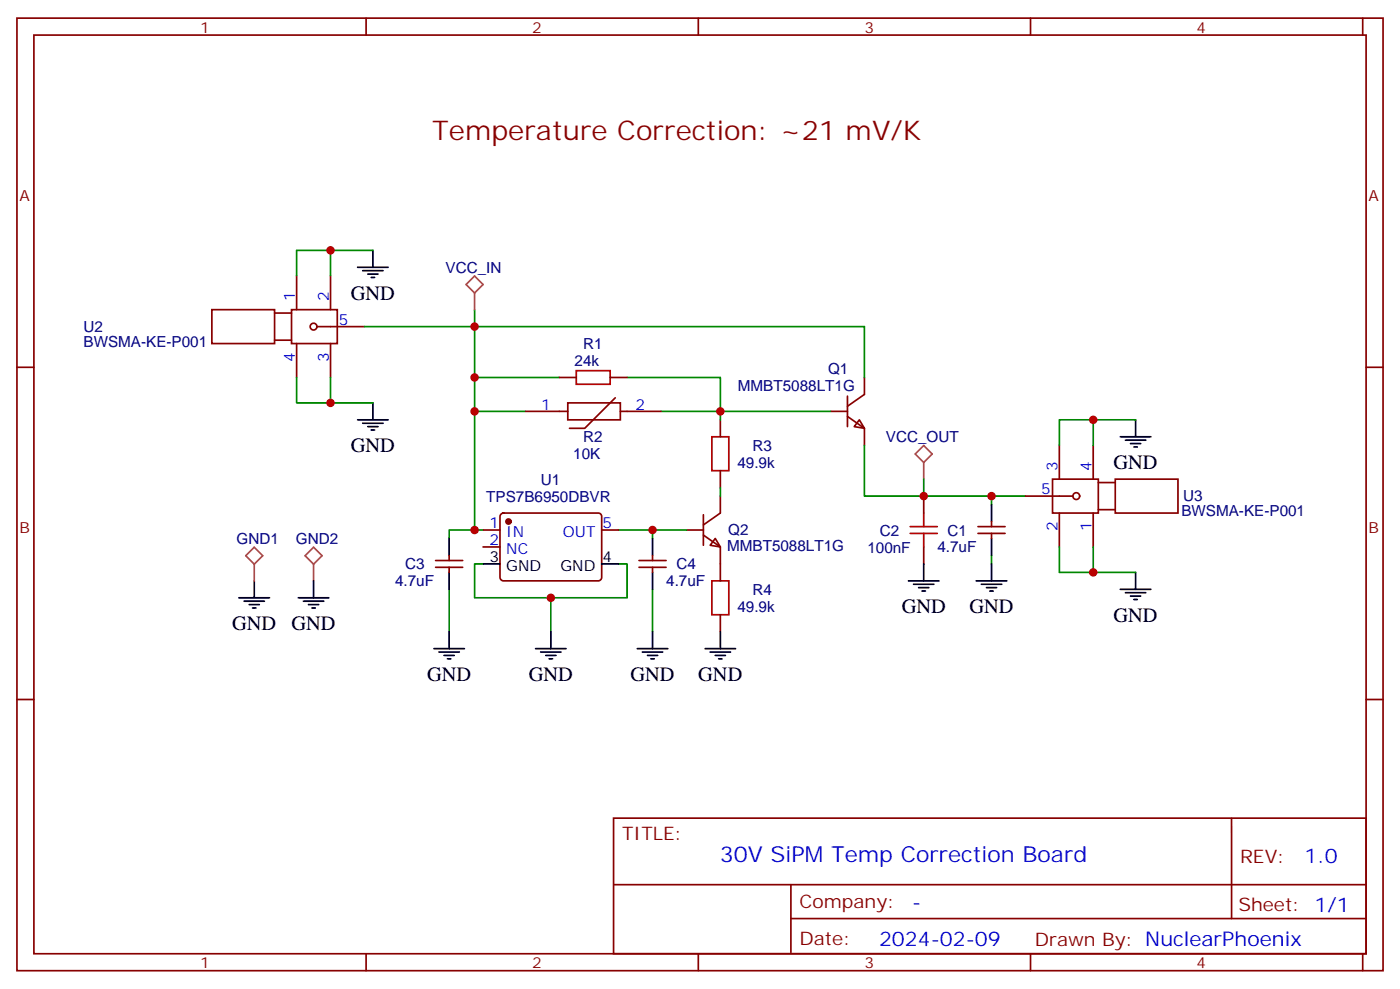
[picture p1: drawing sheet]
<svg xmlns="http://www.w3.org/2000/svg" width="291mm" height="206mm" viewBox="0 0 291 206" stroke-linecap="round" stroke-linejoin="round" font-family="sans-serif">
<g fill="none" stroke="#870000" stroke-width=".35">
<path d="M3.5 3.8h284.4v198.2h-284.4zM7.1 7.3h277.2v191.2h-277.2zM76.2 3.8v3.5M145.3 3.8v3.5M214.5 3.8v3.5M283.6 3.8v3.5M61.7 57.4v7.1M68.8 57.4v7.1M3.5 76.4h3.6M44.1 64.5h13v7h-13zM57.1 65.2h3.6M57.1 70.8h3.6"/>
<path d="M60.7 64.5h9.5v7h-9.5zM61.7 71.5v7.1M66 68h9.8M68.8 71.5v7.1M179.9 78.6v3.5l-3.5 2.5M284.3 76.4h3.6M109.4 85.6h8.8M118.2 83.9h10.9v3.5h-10.9zM128.1 82.8l-6.4 6.3h-3.2M129.1 85.6h8.5M149.9 87.4v3.5M149.9 98v3.5"/>
<path d="M172.9 85.6h3.5M176.4 86.7l3.5 2.4v3.6M176.4 82.4v6.4M178.9 87.4l1 1.7-2.1-.3zM219.1 99.7h9.5v7.1h-9.5zM220.5 92.7v7M227.5 92.7v7M232.1 99.7h13.1v7.1h-13.1zM100.5 110.3h3.6M100.5 113.8h3.6M104.3 107l.5-.2h19.7a.71 .71 0 0 1 .7 .7v12.7a.76 .76 0 0 1-.7 .7h-19.7a.76 .76 0 0 1-.7-.7v-12.7zM125.2 110.3h3.6"/>
<path d="M142.9 110.3h3.5M146.4 111.4l3.5 2.4v7.1M146.4 107.1v6.4M148.9 112.1l1 1.7-2.1-.3zM149.9 103.3v3.5l-3.5 2.5M192.3 103.3v3.5M192.3 113.8v3.6M213.4 103.3h9.9M220.5 106.8v7M227.5 106.8v7M228.6 106.1h3.5M228.6 100.4h3.5"/>
<path d="M149.9 128v3.5M3.5 145.6h3.6M284.3 145.6h3.6M127.7 170.3h156.6v28.2h-156.6zM256.3 170.3v20.9M76.2 198.5v3.5M127.7 184.1h156.5M145.3 198.5v3.5M164.6 191.2h119.6M164.6 184.1v14.1M214.5 198.5v3.5M283.6 198.5v3.5"/>
<circle cx="65.3" cy="68" r=".71"/>
<circle cx="224" cy="103.3" r=".71"/>
</g>
<path d="M148.2 90.9h3.5v7.1h-3.5zM189.4 111h5.7M189.4 109.6h5.7M192.3 106.8v2.8M192.3 111v2.8M148.2 120.9h3.5v7.1h-3.5z" fill="none" stroke="#a10000" stroke-width=".35"/>
<g fill="none" stroke="#008700" stroke-width=".35">
<path d="M68.8 52.1h-7.1v5.3M77.6 52.1h-8.8v5.3M61.7 78.6v5.3h15.9M68.8 78.6v5.3M75.8 68h104.1v10.6M98.8 64.5v45.8h1.7M98.8 78.6h17.6M130.5 78.6h19.4v7h-12.3M98.8 85.6h10.6M172.9 85.6h-23v1.8M179.9 92.7v10.6h33.5M192.3 99.7v3.6"/>
<path d="M227.5 87.4h-7v5.3M236.4 87.4h-8.9v5.3M98.8 110.3h-5.3v1.8M100.5 117.4h-1.7v7h15.9v7.1M128.8 117.4h1.7v7h-15.8M128.8 110.3h14.1M135.8 110.3v1.8M149.9 101.5v1.8M206.4 103.3v1.7M206.4 115.6v1.8M220.5 113.8v5.3h15.9M227.5 113.8v5.3"/>
<path d="M93.5 122.7v8.8M135.8 122.7v8.8"/>
</g>
<g fill="none" stroke="#000" stroke-width=".35">
<path d="M74.4 55.6h6.4M75.5 56.3h4.2M76.6 57h2.1M77.3 57.7h.7M77.6 52.1v3.5M74.4 87.4h6.4M75.5 88.1h4.2M76.6 88.8h2.1M77.3 89.5h.7M77.6 83.9v3.5M233.2 90.9h6.3M234.2 91.6h4.3"/>
<path d="M235.3 92.3h2.1M236 93h.7M236.4 87.4v3.5M100.5 117.4h3.6M125.2 117.4h3.6M192.3 117.4v3.5M206.4 117.4v3.5M236.4 119.1v3.6M49.7 124.4h6.4M50.8 125.1h4.2M51.9 125.8h2.1M52.6 126.5h.7"/>
<path d="M52.9 120.9v3.5M62.1 124.4h6.3M63.1 125.1h4.3M64.2 125.8h2.1M64.9 126.5h.7M65.3 120.9v3.5M90.3 135h6.4M91.4 135.7h4.2M92.4 136.4h2.1M93.1 137.1h.7M93.5 131.5v3.5M111.5 135h6.3"/>
<path d="M112.5 135.7h4.3M113.6 136.4h2.1M114.3 137.1h.7M114.7 131.5v3.5M132.6 135h6.4M133.7 135.7h4.2M134.8 136.4h2.1M135.5 137.1h.7M135.8 131.5v3.5M146.8 135h6.3M147.8 135.7h4.2M148.9 136.4h2.1"/>
<path d="M149.6 137.1h.7M149.9 131.5v3.5M189.1 120.9h6.3M190.1 121.6h4.3M191.2 122.3h2.1M191.9 123h.7M203.2 120.9h6.3M204.3 121.6h4.2M205.3 122.3h2.1M206 123h.7M233.2 122.7h6.3M234.2 123.4h4.3"/>
<path d="M235.3 124.1h2.1M236 124.8h.7"/>
</g>
<circle cx="105.8" cy="108.5" r=".53" fill="#870000" stroke="#870000" stroke-width=".35"/>
<path d="M97 59.2l1.8-1.7 1.7 1.7-1.7 1.8zM98.8 61v3.5M190.5 94.5l1.8-1.8 1.7 1.8-1.7 1.8zM192.3 96.3v3.4M52.9 117.4v3.5M52.9 113.9l1.8 1.8-1.8 1.7-1.7-1.7zM65.3 117.4v3.5M65.3 113.9l1.7 1.8-1.7 1.7-1.8-1.7z" fill="none" stroke="#a64a4a" stroke-width=".35"/>
<g fill="#c00">
<circle cx="135.8" cy="110.3" r=".88"/>
<circle cx="98.8" cy="110.3" r=".88"/>
<circle cx="98.8" cy="68" r=".88"/>
<circle cx="98.8" cy="78.6" r=".88"/>
<circle cx="98.8" cy="85.6" r=".88"/>
<circle cx="114.7" cy="124.4" r=".88"/>
<circle cx="149.9" cy="85.6" r=".88"/>
<circle cx="68.8" cy="52.1" r=".88"/>
<circle cx="68.8" cy="83.9" r=".88"/>
<circle cx="192.3" cy="103.3" r=".88"/>
<circle cx="206.4" cy="103.3" r=".88"/>
<circle cx="227.5" cy="87.4" r=".88"/>
<circle cx="227.5" cy="119.1" r=".88"/>
</g>
<g fill="none" stroke="#870000" stroke-width=".35">
<path d="M116.4 78.6h3.5M127 78.6h3.5M90.7 118.1h5.6M90.7 116.7h5.6M93.5 115.6v1.1M93.5 118.1v1M133 118.1h5.6M133 116.7h5.6M135.8 115.6v1.1M135.8 118.1v1M203.6 111h5.6M203.6 109.6h5.6"/>
<path d="M206.4 108.5v1.1M206.4 111v1.1"/>
</g>
<path d="M93.5 112.1v3.5M93.5 119.1v3.6M135.8 112.1v3.5M135.8 119.1v3.6M206.4 105v3.5M206.4 112.1v3.5" fill="none" stroke="#000" stroke-width=".35"/>
<path d="M119.9 77.2h7.1v2.8h-7.1z" fill="none" stroke="#a10000" stroke-width=".35"/>
<text font-size="5.6" fill="#800" x="90" y="29.2">Temperature Correction: ~21 mV/K</text>
<text font-size="4.6" fill="#00f" x="149.8" y="179.3">30V SiPM Temp Correction Board</text>
<g font-size="4.2">
<text x="73" y="62.4">GND</text>
<text x="73" y="94.1">GND</text>
<text x="231.8" y="97.6">GND</text>
<text x="48.3" y="131.2">GND</text>
<text x="60.7" y="131.2">GND</text>
<text x="187.7" y="127.6">GND</text>
<text x="201.8" y="127.6">GND</text>
<text x="231.8" y="129.4">GND</text>
<text x="88.9" y="141.7">GND</text>
<text x="110.1" y="141.7">GND</text>
<text x="131.2" y="141.7">GND</text>
<text x="145.3" y="141.7">GND</text>
</g>
<g font-size="4.2" fill="#00f">
<text x="271.5" y="179.5">1.0</text>
<text x="189.9" y="189.1">-</text>
<text x="183" y="196.9">2024-02-09</text>
</g>
<g font-size="3.9" fill="#800">
<text x="129.5" y="174.9">TITLE:</text>
<text x="258.1" y="179.5">REV:</text>
<text x="166.4" y="189.1">Company:</text>
<text x="257.7" y="189.7">Sheet: 1/1</text>
<text x="166.4" y="196.7">Date:</text>
<text x="215.4" y="196.8">Drawn By: NuclearPhoenix</text>
</g>
<g font-size="3.2" fill="#800">
<text x="41.6" y="6.8">1</text>
<text x="110.8" y="6.8">2</text>
<text x="179.9" y="6.8">3</text>
<text x="249.1" y="6.8">4</text>
<text x="4.1" y="41.9">A</text>
<text x="284.9" y="41.9">A</text>
<text x="4.1" y="111">B</text>
<text x="284.9" y="111">B</text>
<text x="41.6" y="201.5">1</text>
<text x="110.8" y="201.5">2</text>
<text x="179.9" y="201.5">3</text>
<text x="249.1" y="201.5">4</text>
</g>
<g font-size="3.2" fill="#000080">
<text x="92.7" y="56.8">VCC_IN</text>
<text x="17.4" y="69.1">U2</text>
<text x="17.4" y="72.3">BWSMA-KE-P001</text>
<text x="119.6" y="76.2">24k</text>
<text x="121.4" y="72.7">R1</text>
<text x="172.4" y="77.9">Q1</text>
<text x="153.6" y="81.5">MMBT5088LT1G</text>
<text x="119.3" y="95.6">10K</text>
<text x="121.4" y="92">R2</text>
<text x="156.6" y="93.8">R3</text>
<text x="184.4" y="92">VCC_OUT</text>
<text x="112.5" y="100.9">U1</text>
<text x="153.5" y="97.4">49.9k</text>
<text x="101.2" y="104.4">TPS7B6950DBVR</text>
<text x="245.9" y="107.5">BWSMA-KE-P001</text>
<text x="246.2" y="104.3">U3</text>
<text x="49.3" y="113.2">GND1</text>
<text x="61.6" y="113.2">GND2</text>
<text x="151.6" y="111.4">Q2</text>
<text x="183.1" y="111.5">C2</text>
<text x="197.2" y="111.5">C1</text>
<text x="84.3" y="118.5">C3</text>
<text x="140.8" y="118.5">C4</text>
<text x="151.3" y="114.7">MMBT5088LT1G</text>
<text x="180.5" y="115">100nF</text>
<text x="195.1" y="115">4.7uF</text>
<text x="82.2" y="122">4.7uF</text>
<text x="138.7" y="122">4.7uF</text>
<text x="156.6" y="123.8">R4</text>
<text x="153.5" y="127.4">49.9k</text>
</g>
<g font-size="3.2" fill="#00f">
<text x="61.4" y="62.7" transform="rotate(-90 61.4 62.7)">1</text>
<text x="68.4" y="62.7" transform="rotate(-90 68.4 62.7)">2</text>
<text x="70.6" y="67.6">5</text>
<text x="61.4" y="75.3" transform="rotate(-90 61.4 75.3)">4</text>
<text x="68.4" y="75.3" transform="rotate(-90 68.4 75.3)">3</text>
<text x="112.6" y="85.3">1</text>
<text x="132.3" y="85.3">2</text>
<text x="220.1" y="98" transform="rotate(-90 220.1 98)">3</text>
<text x="227.2" y="98" transform="rotate(-90 227.2 98)">4</text>
<text x="216.7" y="102.9">5</text>
<text x="101.9" y="110">1</text>
<text x="101.9" y="113.5">2</text>
<text x="105.4" y="111.7">IN</text>
<text x="117.2" y="111.7">OUT</text>
<text x="125.4" y="110">5</text>
<text x="220.1" y="110.6" transform="rotate(-90 220.1 110.6)">2</text>
<text x="227.2" y="110.6" transform="rotate(-90 227.2 110.6)">1</text>
<text x="105.4" y="115.3">NC</text>
</g>
<g font-size="3.2">
<text x="101.9" y="117">3</text>
<text x="105.4" y="118.8">GND</text>
<text x="116.6" y="118.8">GND</text>
<text x="125.4" y="117">4</text>
</g>
</svg>
